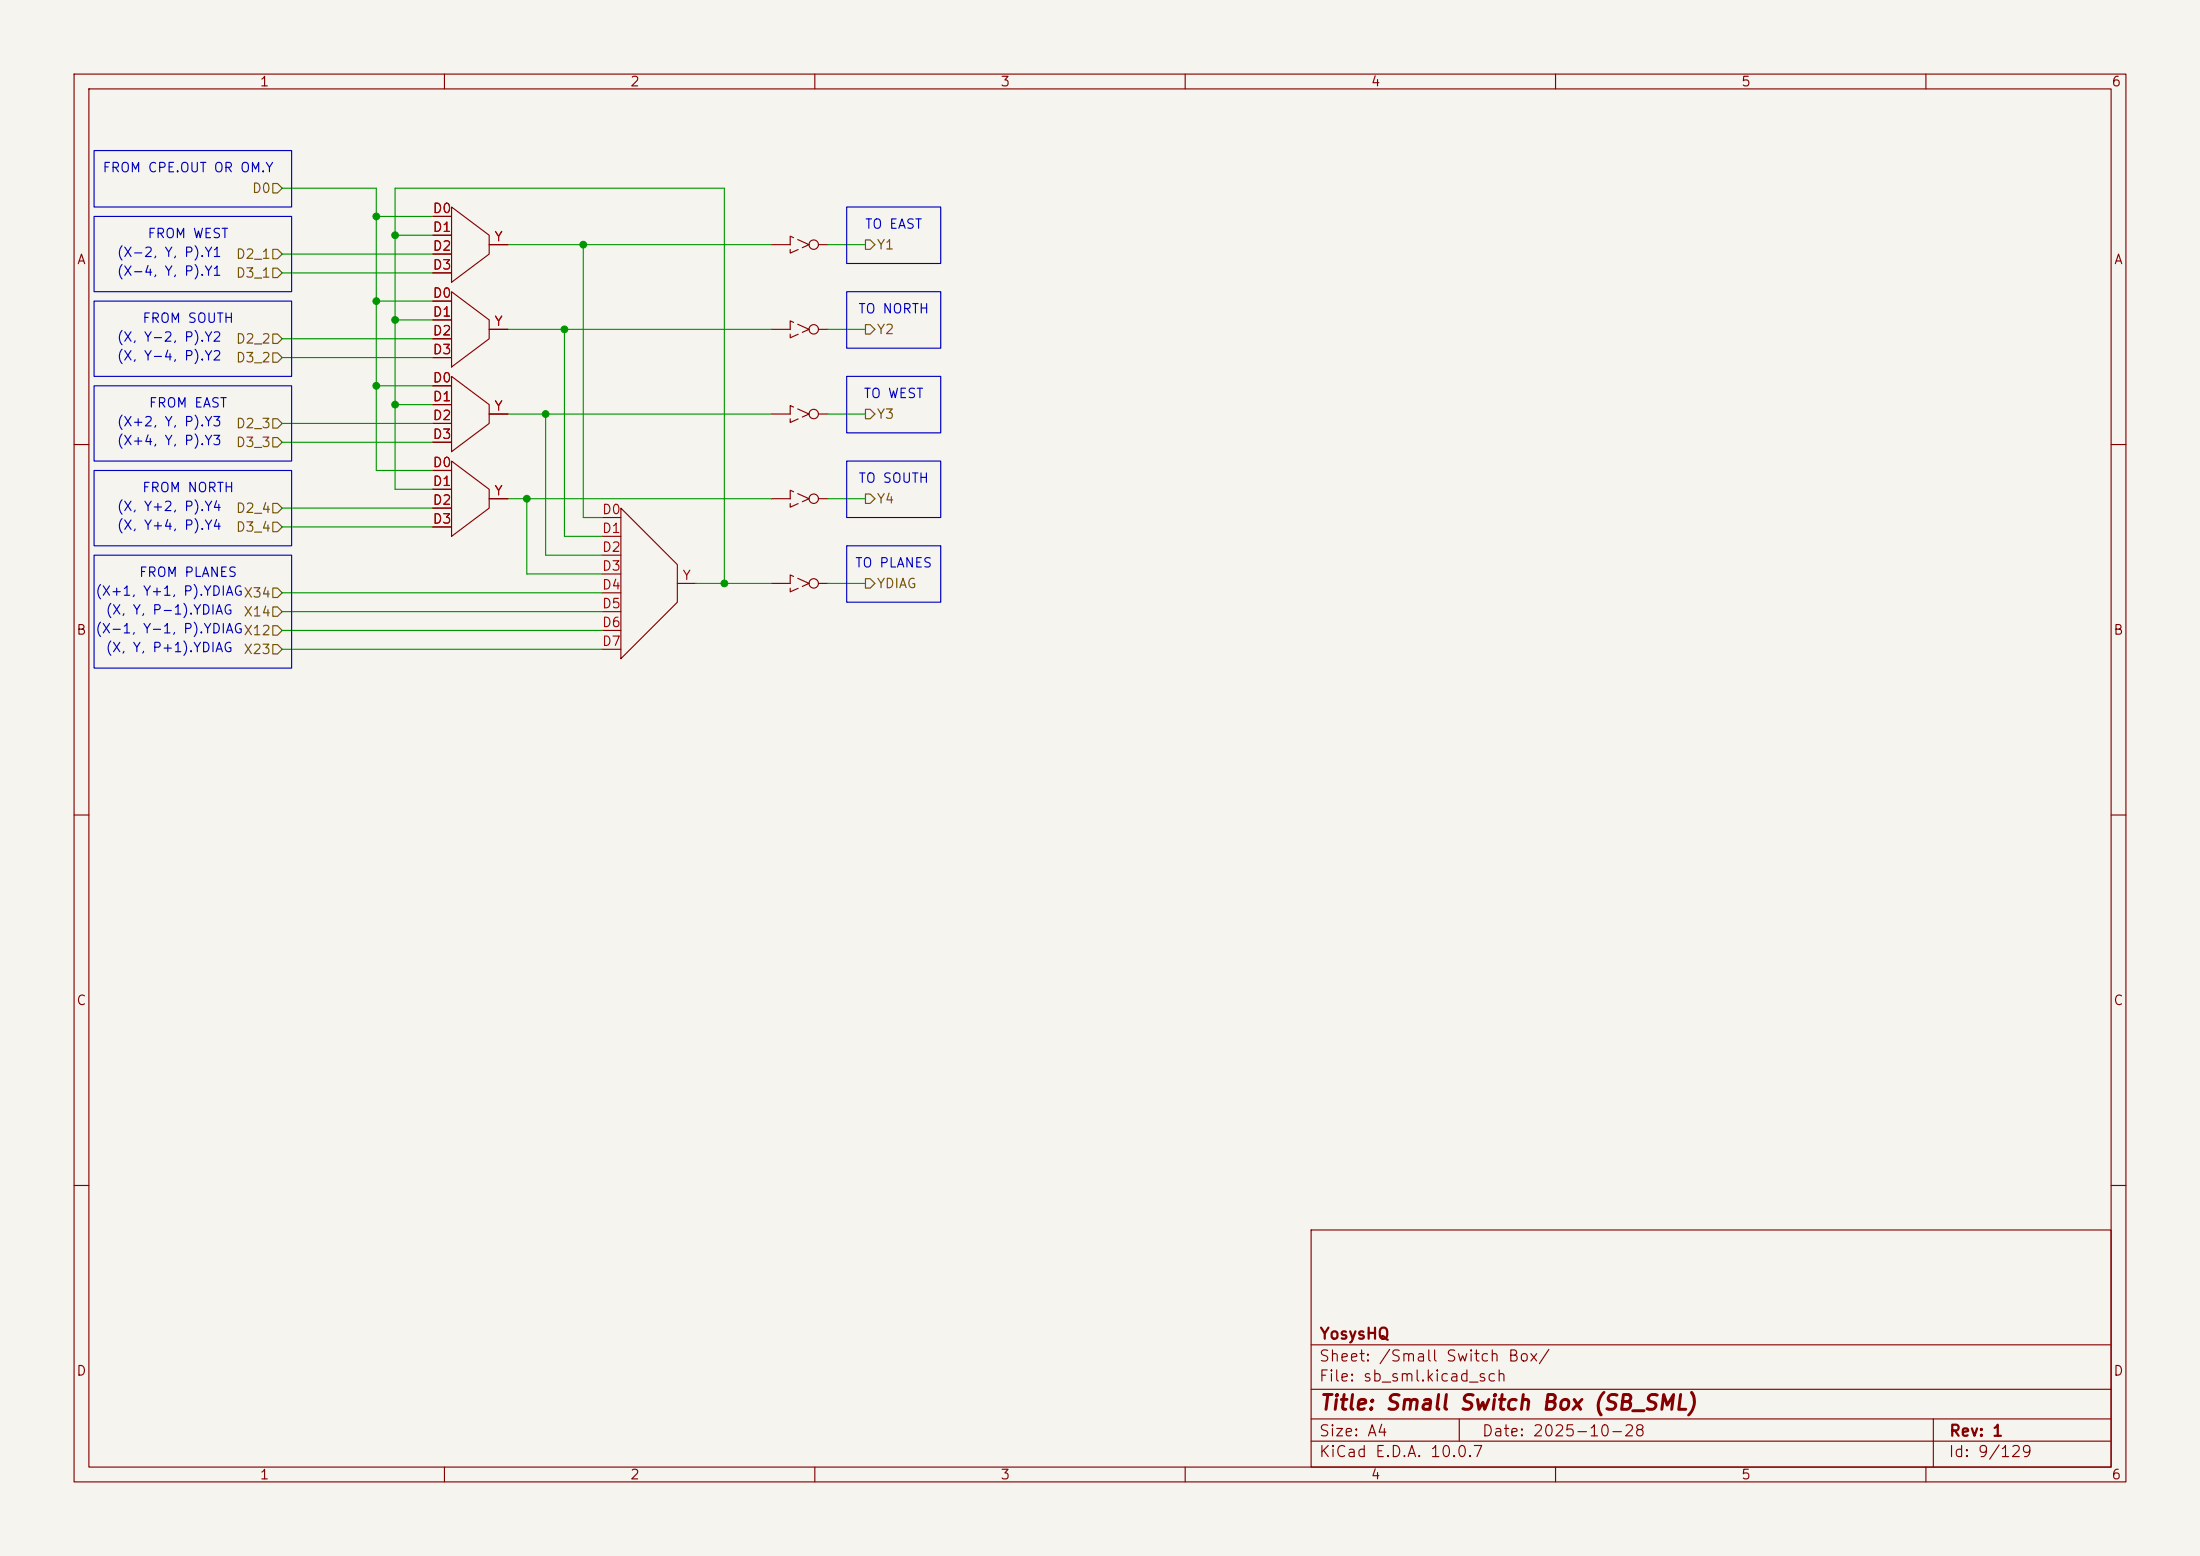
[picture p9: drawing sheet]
<svg xmlns="http://www.w3.org/2000/svg" width="297mm" height="210mm" viewBox="0 0 297 210" stroke-linecap="round" stroke-linejoin="round" font-family="sans-serif">
<path d="M0 0h297v210h-297z" fill="#f5f4ef" stroke="#f5f4ef" stroke-width=".14"/>
<g fill="none" stroke="#840000" stroke-width=".15">
<path d="M10 10h277v190h-277zM12 12h273v186h-273zM60 10v2M110 10v2M160 10v2M210 10v2M260 10v2M58.4 29.2h2.6M58.4 31.8h2.6M58.4 34.3h2.6M58.4 36.8h2.6M61 27.9l5 3.9v2.5l-5 3.8z"/>
<path d="M61 39.4l5 3.8v2.5l-5 3.8zM66 33h2.6M104.1 33h2.6M110.5 33h1.3M58.4 40.6h2.6M58.4 43.2h2.6M58.4 45.7h2.6M58.4 48.3h2.6M58.4 52.1h2.6M58.4 54.6h2.6M58.4 57.2h2.6M58.4 59.7h2.6"/>
<path d="M61 50.8l5 3.8v2.6l-5 3.8zM66 44.5h2.6M66 55.9h2.6M104.1 44.5h2.6M104.1 55.9h2.6M110.5 44.5h1.3M110.5 55.9h1.3M10 60h2M58.4 63.5h2.6M58.4 66h2.6M58.4 68.6h2.6M58.4 71.1h2.6"/>
<path d="M61 62.2l5 3.8v2.6l-5 3.8zM66 67.3h2.6M81.3 69.9h2.5M81.3 72.4h2.5M81.3 74.9h2.5M81.3 77.5h2.5M83.8 68.6l7.6 7.6v5.1l-7.6 7.6zM91.4 78.7h2.6M104.1 78.7h2.6M104.1 67.3h2.6M110.5 78.7h1.3M110.5 67.3h1.3"/>
<path d="M285 60h2M81.3 80h2.5M81.3 82.6h2.5M81.3 85.1h2.5M81.3 87.6h2.5M10 110h2M285 110h2M10 160h2M177 166h108v32h-108zM285 160h2M60 198v2M110 198v2"/>
<path d="M160 198v2M177 194.5h108M177 191.5h108M177 187.5h108M177 181.5h108M197 191.5v3M210 198v2M260 198v2M261 191.5v6.5"/>
<circle cx="109.9" cy="33" r=".63"/>
<circle cx="109.9" cy="44.4" r=".63"/>
<circle cx="109.9" cy="55.9" r=".63"/>
<circle cx="109.9" cy="78.7" r=".63"/>
<circle cx="109.9" cy="67.3" r=".63"/>
</g>
<path d="M109.2 33l-2.5-1.1v2.3l2.5-1.2M109.2 44.5l-2.5-1.2v2.3l2.5-1.1M109.2 55.9l-2.5-1.2v2.3l2.5-1.1M109.2 67.3l-2.5-1.1v2.3l2.5-1.2M109.2 78.7l-2.5-1.1v2.3l2.5-1.2" fill="none" stroke="#840000" stroke-width=".15" stroke-dasharray="1.7 .6"/>
<g fill="none" stroke="#725600" stroke-width=".15">
<path d="M36.8 24.8h.7l.6 .6-.6 .6h-.7zM36.8 36.2h.7l.6 .6-.6 .7h-.7zM36.8 33.7h.7l.6 .6-.6 .6h-.7zM116.8 32.4h.7l.6 .6-.6 .7h-.7zM36.8 47.6h.7l.6 .7-.6 .6h-.7zM36.8 56.5h.7l.6 .7-.6 .6h-.7zM36.8 45.1h.7l.6 .6-.6 .7h-.7zM36.8 59.1h.7l.6 .6-.6 .6h-.7zM116.8 55.2h.7l.6 .7-.6 .6h-.7zM116.8 43.8h.7l.6 .7-.6 .6h-.7zM36.8 79.4h.7l.6 .6-.6 .6h-.7zM36.8 67.9h.7l.6 .7-.6 .6h-.7z"/>
<path d="M36.8 70.5h.7l.6 .6-.6 .7h-.7zM116.8 78.1h.7l.6 .6-.6 .7h-.7zM116.8 66.7h.7l.6 .6-.6 .6h-.7zM36.8 81.9h.7l.6 .7-.6 .6h-.7zM36.8 84.5h.7l.6 .6-.6 .6h-.7zM36.8 87h.7l.6 .6-.6 .7h-.7z"/>
</g>
<g fill="none" stroke="#009600" stroke-width=".15">
<path d="M38.1 25.4h12.7v38.1h7.6M38.1 34.3h20.3M38.1 36.8h20.3M50.8 29.2h7.6M53.3 31.8h5.1M68.6 33h35.5M78.7 33v36.9h2.6M111.8 33h5M38.1 45.7h20.3M38.1 48.3h20.3M38.1 59.7h20.3M38.1 57.2h20.3"/>
<path d="M50.8 40.6h7.6M50.8 52.1h7.6M53.3 43.2h5.1M53.3 54.6h5.1M68.6 44.5h35.5M68.6 55.9h35.5M73.7 55.9v19h7.6M76.2 44.5v27.9h5.1M111.8 44.5h5M111.8 55.9h5M38.1 68.6h20.3M38.1 71.1h20.3"/>
<path d="M58.4 66h-5.1v-40.6h44.5v53.3M68.6 67.3h35.5M71.1 67.3v10.2h10.2M94 78.7h10.1M111.8 78.7h5M111.8 67.3h5M38.1 82.6h43.2M38.1 87.6h43.2M38.1 80h43.2M38.1 85.1h43.2"/>
</g>
<path d="M12.7 20.3h26.7v7.6h-26.7zM12.7 29.2h26.7v10.2h-26.7zM114.3 39.4h12.7v7.6h-12.7zM114.3 27.9h12.7v7.7h-12.7zM12.7 52.1h26.7v10.1h-26.7zM12.7 40.6h26.7v10.2h-26.7zM114.3 50.8h12.7v7.6h-12.7zM12.7 63.5h26.7v10.2h-26.7zM12.7 74.9h26.7v15.3h-26.7zM114.3 62.2h12.7v7.7h-12.7zM114.3 73.7h12.7v7.6h-12.7z" fill="none" stroke="#0000c2" stroke-width=".15"/>
<g fill="#009600" stroke="#009600" stroke-width=".14">
<circle cx="50.8" cy="52.1" r=".46"/>
<circle cx="97.8" cy="78.7" r=".46"/>
<circle cx="53.3" cy="54.6" r=".46"/>
<circle cx="53.3" cy="43.2" r=".46"/>
<circle cx="50.8" cy="40.6" r=".46"/>
<circle cx="50.8" cy="29.2" r=".46"/>
<circle cx="73.7" cy="55.9" r=".46"/>
<circle cx="71.1" cy="67.3" r=".46"/>
<circle cx="78.7" cy="33" r=".46"/>
<circle cx="76.2" cy="44.5" r=".46"/>
<circle cx="53.3" cy="31.8" r=".46"/>
</g>
<text font-size="2" fill="#840000" x="178" y="190.8">Title: Small Switch Box (SB_SML)</text>
<g font-size="1.5" fill="#840000">
<text x="178" y="184.1">Sheet: /Small Switch Box/</text>
<text x="178" y="181.1">YosysHQ</text>
<text x="178" y="186.8">File: sb_sml.kicad_sch</text>
<text x="178" y="197">KiCad E.D.A. 10.0.7</text>
<text x="178" y="194.2">Size: A4</text>
<text x="200" y="194.2">Date: 2025-10-28</text>
<text x="263" y="197">Id: 9/129</text>
<text x="263" y="194.2">Rev: 1</text>
</g>
<g font-size="1.3" fill="#840000">
<text x="35" y="12">1</text>
<text x="85" y="12">2</text>
<text x="135" y="12">3</text>
<text x="185" y="12">4</text>
<text x="235" y="12">5</text>
<text x="285" y="12">6</text>
<text x="10.3" y="36">A</text>
<text x="285.3" y="36">A</text>
<text x="10.2" y="86">B</text>
<text x="285.2" y="86">B</text>
<text x="10.2" y="136">C</text>
<text x="285.2" y="136">C</text>
<text x="10.2" y="186">D</text>
<text x="285.2" y="186">D</text>
<text x="35" y="200">1</text>
<text x="85" y="200">2</text>
<text x="135" y="200">3</text>
<text x="185" y="200">4</text>
<text x="235" y="200">5</text>
<text x="285" y="200">6</text>
</g>
<g font-size="1.3" fill="#0000c2">
<text x="13.8" y="23.6">FROM CPE.OUT OR OM.Y</text>
<text x="15.7" y="35">(X-2, Y, P).Y1</text>
<text x="19.8" y="32.5">FROM WEST</text>
<text x="116.7" y="31.2">TO EAST</text>
<text x="15.7" y="37.5">(X-4, Y, P).Y1</text>
<text x="15.7" y="46.4">(X, Y-2, P).Y2</text>
<text x="19.1" y="43.9">FROM SOUTH</text>
<text x="115.8" y="42.6">TO NORTH</text>
<text x="15.7" y="49">(X, Y-4, P).Y2</text>
<text x="15.7" y="57.9">(X+2, Y, P).Y3</text>
<text x="20" y="55.3">FROM EAST</text>
<text x="116.5" y="54.1">TO WEST</text>
<text x="15.7" y="60.4">(X+4, Y, P).Y3</text>
<text x="115.8" y="65.5">TO SOUTH</text>
<text x="15.7" y="71.8">(X, Y+4, P).Y4</text>
<text x="15.7" y="69.3">(X, Y+2, P).Y4</text>
<text x="19.1" y="66.8">FROM NORTH</text>
<text x="115.4" y="76.9">TO PLANES</text>
<text x="12.8" y="80.7">(X+1, Y+1, P).YDIAGX34</text>
<text x="14.2" y="83.3">(X, Y, P-1).YDIAG</text>
<text x="18.7" y="78.2">FROM PLANES</text>
<text x="12.8" y="85.8">(X-1, Y-1, P).YDIAGX12</text>
<text x="14.2" y="88.3">(X, Y, P+1).YDIAG</text>
</g>
<g font-size="1.3" fill="#725600">
<text x="33.9" y="26.4">D0</text>
<text x="31.8" y="35.3">D2_1</text>
<text x="118.3" y="34">Y1</text>
<text x="31.8" y="37.8">D3_1</text>
<text x="31.8" y="46.7">D2_2</text>
<text x="118.3" y="45.4">Y2</text>
<text x="31.8" y="49.2">D3_2</text>
<text x="31.8" y="58.1">D2_3</text>
<text x="118.3" y="56.8">Y3</text>
<text x="31.8" y="60.7">D3_3</text>
<text x="31.8" y="69.5">D2_4</text>
<text x="118.3" y="68.3">Y4</text>
<text x="31.8" y="72.1">D3_4</text>
<text x="32.8" y="83.5">X14</text>
<text x="118.3" y="79.7">YDIAG</text>
<text x="32.8" y="88.6">X23</text>
</g>
<g font-size="1.3" fill="#a90000">
<text x="58.3" y="29.1">D0</text>
<text x="58.3" y="31.6">D1</text>
<text x="58.3" y="34.2">D2</text>
<text x="66.6" y="32.9">Y</text>
<text x="58.3" y="36.7">D3</text>
<text x="58.3" y="40.5">D0</text>
<text x="58.3" y="43">D1</text>
<text x="58.3" y="45.6">D2</text>
<text x="66.6" y="44.3">Y</text>
<text x="58.3" y="48.1">D3</text>
<text x="58.3" y="51.9">D0</text>
<text x="58.3" y="54.5">D1</text>
<text x="58.3" y="57">D2</text>
<text x="58.3" y="59.6">D3</text>
<text x="66.6" y="55.7">Y</text>
<text x="58.3" y="63.4">D0</text>
<text x="58.3" y="65.9">D1</text>
<text x="58.3" y="68.4">D2</text>
<text x="58.3" y="71">D3</text>
<text x="66.6" y="67.2">Y</text>
<text x="81.2" y="69.7">D0</text>
<text x="81.2" y="72.3">D1</text>
<text x="81.2" y="74.8">D2</text>
<text x="81.2" y="77.3">D3</text>
<text x="81.2" y="79.9">D4</text>
<text x="81.2" y="82.4">D5</text>
<text x="92" y="78.6">Y</text>
<text x="81.2" y="85">D6</text>
<text x="81.2" y="87.5">D7</text>
</g>
</svg>
